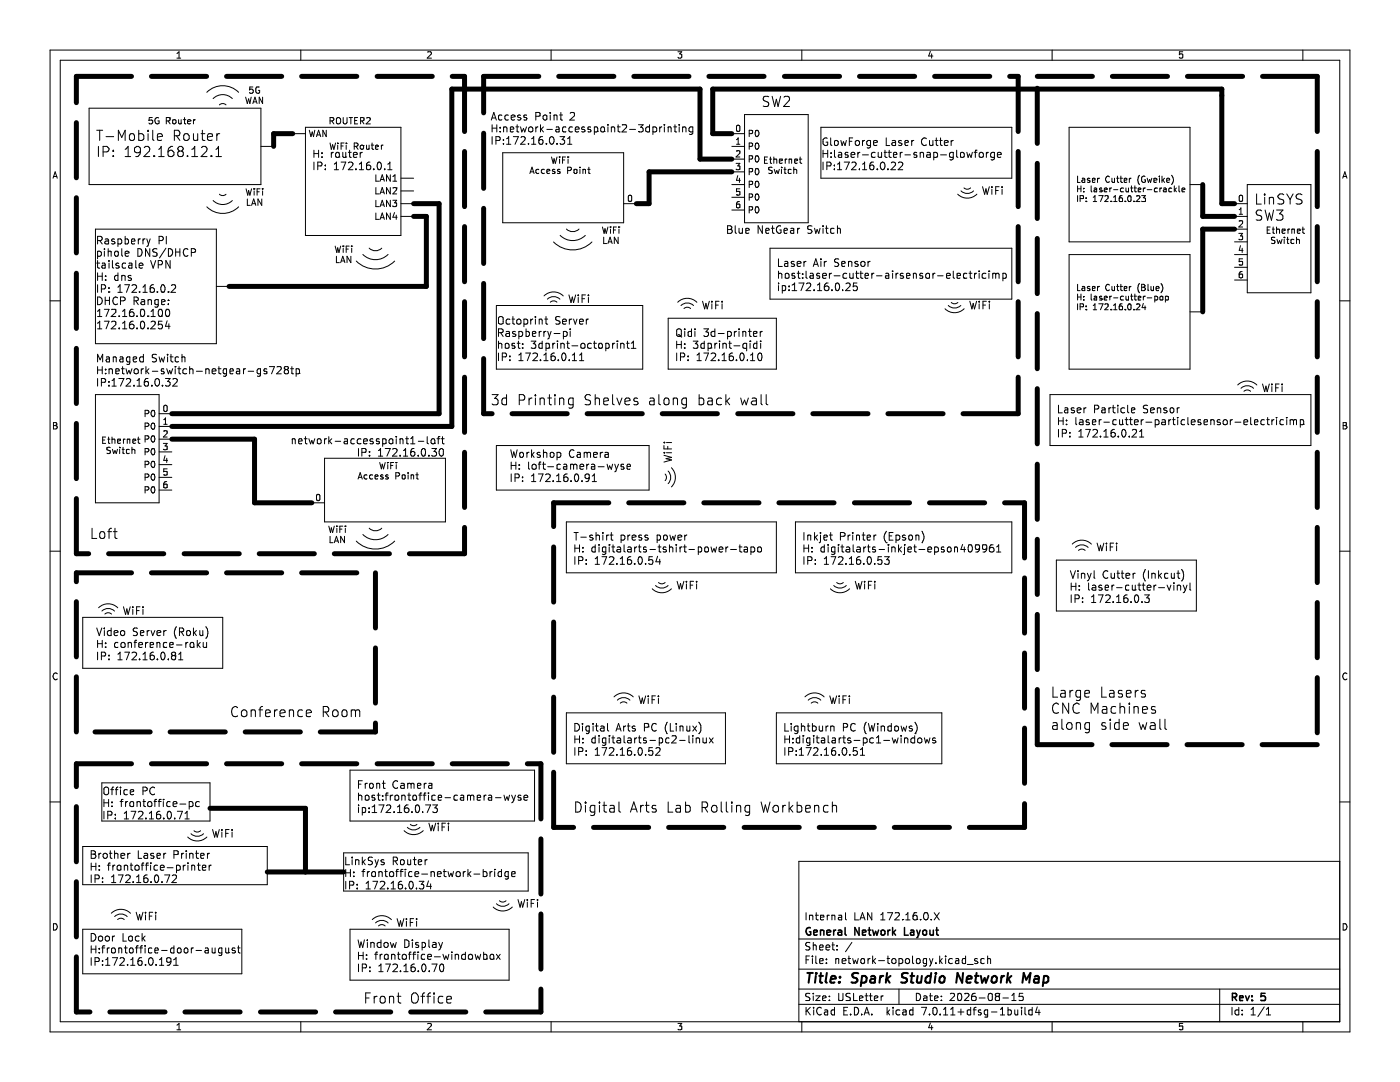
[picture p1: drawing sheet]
(kicad_sch (version 20230121) (generator eeschema)

 (paper "USLetter")

 (title_block
  (title "Spark Studio Network Map")
  (date "2026-08-15")
  (rev "5")
  (company "General Network Layout")
  (comment 1 "Internal LAN 172.16.0.X"))

 (lib_symbols
  (symbol "Ethernet_Switch_1" (in_bom yes) (on_board yes)
   (property "Reference" "U" (at 0 0 0) (effects (font (size 1.27 1.27)) hide))
   (property "Value" "" (at 0 0 0) (effects (font (size 1.27 1.27))))
   (property "Footprint" "" (at 0 0 0) (effects (font (size 1.27 1.27)) hide))
   (property "Datasheet" "" (at 0 0 0) (effects (font (size 1.27 1.27)) hide))
   (symbol "Ethernet_Switch_1_0_1"
    (rectangle (start -8.89 6.35) (end 3.81 -15.24) (stroke (width 0) (type default)) (fill (type none))))
   (symbol "Ethernet_Switch_1_1_1"
    (text "Ethernet\nSwitch" (at -3.81 -3.81 0) (effects (font (size 1.27 1.27))))
    (pin bidirectional line (at 6.35 2.54 180) (length 2.54) (name "" (effects (font (size 1.27 1.27)))) (number "0" (effects (font (size 1.27 1.27)))))
    (pin bidirectional line (at 6.35 0 180) (length 2.54) (name "" (effects (font (size 1.27 1.27)))) (number "1" (effects (font (size 1.27 1.27)))))
    (pin bidirectional line (at 6.35 -2.54 180) (length 2.54) (name "" (effects (font (size 1.27 1.27)))) (number "2" (effects (font (size 1.27 1.27)))))
    (pin bidirectional line (at 6.35 -5.08 180) (length 2.54) (name "" (effects (font (size 1.27 1.27)))) (number "3" (effects (font (size 1.27 1.27)))))
    (pin bidirectional line (at 6.35 -7.62 180) (length 2.54) (name "" (effects (font (size 1.27 1.27)))) (number "4" (effects (font (size 1.27 1.27)))))
    (pin bidirectional line (at 6.35 -10.16 180) (length 2.54) (name "" (effects (font (size 1.27 1.27)))) (number "5" (effects (font (size 1.27 1.27)))))
    (pin bidirectional line (at 6.35 -12.7 180) (length 2.54) (name "" (effects (font (size 1.27 1.27)))) (number "6" (effects (font (size 1.27 1.27)))))))
  (symbol "Networking:5G_Internet_Feed" (in_bom yes) (on_board yes)
   (property "Reference" "U" (at 3.81 0 0) (effects (font (size 1.27 1.27)) hide))
   (property "Value" "" (at 3.81 0 0) (effects (font (size 1.27 1.27))))
   (property "Footprint" "" (at 3.81 0 0) (effects (font (size 1.27 1.27)) hide))
   (property "Datasheet" "" (at 3.81 0 0) (effects (font (size 1.27 1.27)) hide))
   (symbol "5G_Internet_Feed_0_1"
    (arc (start -3.175 -1.9049) (mid 0 -3.22) (end 3.175 -1.9049) (stroke (width 0) (type default)) (fill (type none)))
    (arc (start -1.905 -0.6349) (mid 0 -1.424) (end 1.905 -0.6349) (stroke (width 0) (type default)) (fill (type none)))
    (arc (start -0.635 0.6351) (mid 0 0.3721) (end 0.635 0.6351) (stroke (width 0) (type default)) (fill (type none)))
    (arc (start 0.635 18.4151) (mid 0 18.6781) (end -0.635 18.4151) (stroke (width 0) (type default)) (fill (type none)))
    (arc (start 1.905 19.6851) (mid 0 20.4742) (end -1.905 19.6851) (stroke (width 0) (type default)) (fill (type none)))
    (arc (start 3.175 20.9551) (mid 0 22.2702) (end -3.175 20.9551) (stroke (width 0) (type default)) (fill (type none))))
   (symbol "5G_Internet_Feed_1_1"
    (rectangle (start -26.67 17.78) (end 7.62 2.54) (stroke (width 0) (type default)) (fill (type none)))
    (text "5G\nWAN" (at 6.35 20.32 0) (effects (font (size 1.27 1.27))))
    (text "5G Router" (at -10.16 15.24 0) (effects (font (size 1.27 1.27))))
    (text "WiFi\nLAN" (at 6.35 0.0001 0) (effects (font (size 1.27 1.27))))
    (pin bidirectional line (at 10.16 10.16 180) (length 2.54) (name "" (effects (font (size 1.27 1.27)))) (number "" (effects (font (size 1.27 1.27)))))))
  (symbol "Networking:Ethernet_Device" (in_bom yes) (on_board yes)
   (property "Reference" "U" (at 0 2.54 0) (effects (font (size 1.27 1.27)) hide))
   (property "Value" "" (at 0 2.54 0) (effects (font (size 1.27 1.27))))
   (property "Footprint" "" (at 0 2.54 0) (effects (font (size 1.27 1.27)) hide))
   (property "Datasheet" "" (at 0 2.54 0) (effects (font (size 1.27 1.27)) hide))
   (symbol "Ethernet_Device_0_1"
    (rectangle (start -3.81 11.43) (end 20.32 -11.43) (stroke (width 0) (type default)) (fill (type none))))
   (symbol "Ethernet_Device_1_1"
    (pin bidirectional line (at -6.35 0 0) (length 2.54) (name "" (effects (font (size 1.27 1.27)))) (number "" (effects (font (size 1.27 1.27)))))))
  (symbol "Networking:Ethernet_Switch" (in_bom yes) (on_board yes)
   (property "Reference" "U" (at 0 0 0) (effects (font (size 1.27 1.27))))
   (property "Value" "" (at 0 0 0) (effects (font (size 1.27 1.27))))
   (property "Footprint" "" (at 0 0 0) (effects (font (size 1.27 1.27)) hide))
   (property "Datasheet" "" (at 0 0 0) (effects (font (size 1.27 1.27)) hide))
   (symbol "Ethernet_Switch_0_1"
    (rectangle (start -8.89 6.35) (end 3.81 -15.24) (stroke (width 0) (type default)) (fill (type none))))
   (symbol "Ethernet_Switch_1_1"
    (text "Ethernet\nSwitch" (at -3.81 -3.81 0) (effects (font (size 1.27 1.27))))
    (pin bidirectional line (at 6.35 2.54 180) (length 2.54) (name "P0" (effects (font (size 1.27 1.27)))) (number "0" (effects (font (size 1.27 1.27)))))
    (pin bidirectional line (at 6.35 0 180) (length 2.54) (name "P0" (effects (font (size 1.27 1.27)))) (number "1" (effects (font (size 1.27 1.27)))))
    (pin bidirectional line (at 6.35 -2.54 180) (length 2.54) (name "P0" (effects (font (size 1.27 1.27)))) (number "2" (effects (font (size 1.27 1.27)))))
    (pin bidirectional line (at 6.35 -5.08 180) (length 2.54) (name "P0" (effects (font (size 1.27 1.27)))) (number "3" (effects (font (size 1.27 1.27)))))
    (pin bidirectional line (at 6.35 -7.62 180) (length 2.54) (name "P0" (effects (font (size 1.27 1.27)))) (number "4" (effects (font (size 1.27 1.27)))))
    (pin bidirectional line (at 6.35 -10.16 180) (length 2.54) (name "P0" (effects (font (size 1.27 1.27)))) (number "5" (effects (font (size 1.27 1.27)))))
    (pin bidirectional line (at 6.35 -12.7 180) (length 2.54) (name "P0" (effects (font (size 1.27 1.27)))) (number "6" (effects (font (size 1.27 1.27)))))))
  (symbol "Networking:WiFi" (in_bom yes) (on_board yes)
   (property "Reference" "U" (at 0 0 0) (effects (font (size 1.27 1.27)) hide))
   (property "Value" "" (at 0 0 0) (effects (font (size 1.27 1.27))))
   (property "Footprint" "" (at 0 0 0) (effects (font (size 1.27 1.27)) hide))
   (property "Datasheet" "" (at 0 0 0) (effects (font (size 1.27 1.27)) hide))
   (symbol "WiFi_0_1"
    (arc (start 0.635 3.1778) (mid 0 3.44) (end -0.635 3.1778) (stroke (width 0) (type default)) (fill (type none)))
    (arc (start 1.2706 3.8185) (mid 0.0008 4.3425) (end -1.2694 3.8196) (stroke (width 0) (type default)) (fill (type none)))
    (arc (start 1.9083 4.4512) (mid 0.0047 5.2408) (end -1.9017 4.4578) (stroke (width 0) (type default)) (fill (type none))))
   (symbol "WiFi_1_1"
    (text "WiFi" (at 5.08 3.81 0) (effects (font (size 1.5 1.5))))))
  (symbol "Networking:WiFi_Access_Point" (in_bom yes) (on_board yes)
   (property "Reference" "U3" (at 0 12.7 0) (effects (font (size 2 2)) hide))
   (property "Value" "~" (at 3.81 0 0) (effects (font (size 2 2))))
   (property "Footprint" "" (at 3.81 0 0) (effects (font (size 2 2)) hide))
   (property "Datasheet" "" (at 3.81 0 0) (effects (font (size 2 2)) hide))
   (symbol "WiFi_Access_Point_0_1"
    (rectangle (start -16.51 12.7) (end 7.62 -1.27) (stroke (width 0) (type default)) (fill (type none)))
    (arc (start -6.35 -5.08) (mid -2.54 -6.6569) (end 1.27 -5.08) (stroke (width 0) (type default)) (fill (type none)))
    (arc (start -5.08 -3.8171) (mid -2.54 -4.8671) (end 0 -3.8171) (stroke (width 0) (type default)) (fill (type none)))
    (arc (start -3.81 -2.54) (mid -2.54 -3.0644) (end -1.27 -2.5401) (stroke (width 0) (type default)) (fill (type none))))
   (symbol "WiFi_Access_Point_1_1"
    (text "WiFi\nAccess Point" (at -5.08 10.16 0) (effects (font (size 1.27 1.27))))
    (text "WiFi\nLAN" (at 5.08 -3.81 0) (effects (font (size 1.27 1.27))))
    (pin bidirectional line (at 10.16 2.54 180) (length 2.54) (name "" (effects (font (size 1.27 1.27)))) (number "0" (effects (font (size 1.27 1.27)))))))
  (symbol "Networking:Wifi_Router" (in_bom yes) (on_board yes)
   (property "Reference" "U11" (at 4.087 6.35 0) (effects (font (size 1.27 1.27)) hide))
   (property "Value" "~" (at 3.81 -3.81 0) (effects (font (size 1.27 1.27))))
   (property "Footprint" "" (at 3.81 -3.81 0) (effects (font (size 1.27 1.27)) hide))
   (property "Datasheet" "" (at 3.81 -3.81 0) (effects (font (size 1.27 1.27)) hide))
   (symbol "Wifi_Router_0_1"
    (rectangle (start -10.16 3.81) (end 8.89 -17.78) (stroke (width 0) (type default)) (fill (type none)))
    (arc (start 0 -22.8666) (mid 3.81 -24.4428) (end 7.62 -22.8666) (stroke (width 0) (type default)) (fill (type none)))
    (arc (start 1.27 -21.5911) (mid 3.81 -22.6429) (end 6.35 -21.5911) (stroke (width 0) (type default)) (fill (type none)))
    (arc (start 2.54 -20.32) (mid 3.81 -20.8459) (end 5.08 -20.32) (stroke (width 0) (type default)) (fill (type none))))
   (symbol "Wifi_Router_1_1"
    (text "WiFi\nLAN" (at -2.54 -21.59 0) (effects (font (size 1.27 1.27))))
    (text "WiFi Router" (at 0 0 0) (effects (font (size 1.27 1.27))))
    (pin input line (at 11.43 -6.35 180) (length 2.54) (name "LAN1" (effects (font (size 1.27 1.27)))) (number "" (effects (font (size 1.27 1.27)))))
    (pin input line (at 11.43 -8.89 180) (length 2.54) (name "LAN2" (effects (font (size 1.27 1.27)))) (number "" (effects (font (size 1.27 1.27)))))
    (pin input line (at 11.43 -11.43 180) (length 2.54) (name "LAN3" (effects (font (size 1.27 1.27)))) (number "" (effects (font (size 1.27 1.27)))))
    (pin input line (at 11.43 -13.97 180) (length 2.54) (name "LAN4" (effects (font (size 1.27 1.27)))) (number "" (effects (font (size 1.27 1.27)))))
    (pin input line (at -12.7 2.54 0) (length 2.54) (name "WAN" (effects (font (size 1.27 1.27)))) (number "" (effects (font (size 1.27 1.27)))))))
  (symbol "WiFi_Access_Point_1" (in_bom yes) (on_board yes)
   (property "Reference" "U2" (at 0 12.7 0) (effects (font (size 2 2)) hide))
   (property "Value" "~" (at 3.81 0 0) (effects (font (size 2 2))))
   (property "Footprint" "" (at 3.81 0 0) (effects (font (size 2 2)) hide))
   (property "Datasheet" "" (at 3.81 0 0) (effects (font (size 2 2)) hide))
   (symbol "WiFi_Access_Point_1_0_1"
    (rectangle (start -16.51 11.43) (end 7.62 -1.27) (stroke (width 0) (type default)) (fill (type none)))
    (arc (start -6.35 -5.08) (mid -2.54 -6.6569) (end 1.27 -5.08) (stroke (width 0) (type default)) (fill (type none)))
    (arc (start -5.08 -3.8171) (mid -2.54 -4.8671) (end 0 -3.8171) (stroke (width 0) (type default)) (fill (type none)))
    (arc (start -3.81 -2.54) (mid -2.54 -3.0644) (end -1.27 -2.5401) (stroke (width 0) (type default)) (fill (type none))))
   (symbol "WiFi_Access_Point_1_1_1"
    (text "WiFi\nAccess Point" (at -5.08 8.89 0) (effects (font (size 1.27 1.27))))
    (text "WiFi\nLAN" (at 5.08 -3.81 0) (effects (font (size 1.27 1.27))))
    (pin bidirectional line (at 10.16 2.54 180) (length 2.54) (name "" (effects (font (size 1.27 1.27)))) (number "0" (effects (font (size 1.27 1.27))))))))

 (junction (at 60.96 173.99) (diameter 0) (color 0 0 0 0))

 (wire (pts (xy 60.96 161.29) (xy 41.91 161.29)) (stroke (width 1) (type default)))
 (wire (pts (xy 87.63 82.55) (xy 87.63 40.64)) (stroke (width 1) (type default)))
 (wire (pts (xy 142.24 17.78) (xy 243.84 17.78)) (stroke (width 1) (type solid)))
 (wire (pts (xy 142.24 26.67) (xy 142.24 17.78)) (stroke (width 1) (type solid)))
 (wire (pts (xy 243.84 17.78) (xy 243.84 19.05)) (stroke (width 1) (type dash_dot_dot)))
 (wire (pts (xy 34.29 82.55) (xy 87.63 82.55)) (stroke (width 1) (type default)))
 (wire (pts (xy 50.8 100.33) (xy 62.23 100.33)) (stroke (width 1) (type default)))
 (wire (pts (xy 60.96 173.99) (xy 68.58 173.99)) (stroke (width 1) (type default)))
 (wire (pts (xy 139.7 31.75) (xy 146.05 31.75)) (stroke (width 1) (type solid)))
 (wire (pts (xy 60.96 173.99) (xy 60.96 161.29)) (stroke (width 1) (type default)))
 (wire (pts (xy 85.09 43.18) (xy 82.55 43.18)) (stroke (width 1) (type default)))
 (wire (pts (xy 129.54 34.29) (xy 146.05 34.29)) (stroke (width 1) (type solid)))
 (wire (pts (xy 246.38 45.72) (xy 240.03 45.72)) (stroke (width 1) (type default)))
 (wire (pts (xy 87.63 40.64) (xy 82.55 40.64)) (stroke (width 1) (type default)))
 (wire (pts (xy 127 40.64) (xy 129.54 40.64)) (stroke (width 1) (type solid)))
 (wire (pts (xy 139.7 17.78) (xy 139.7 31.75)) (stroke (width 1) (type solid)))
 (wire (pts (xy 146.05 26.67) (xy 142.24 26.67)) (stroke (width 1) (type solid)))
 (wire (pts (xy 243.84 40.64) (xy 246.38 40.64)) (stroke (width 1) (type solid)))
 (wire (pts (xy 90.17 85.09) (xy 34.29 85.09)) (stroke (width 1) (type default)))
 (wire (pts (xy 54.61 26.67) (xy 58.42 26.67)) (stroke (width 1) (type default)))
 (wire (pts (xy 50.8 87.63) (xy 50.8 100.33)) (stroke (width 1) (type default)))
 (wire (pts (xy 129.54 40.64) (xy 129.54 34.29)) (stroke (width 1) (type solid)))
 (wire (pts (xy 90.17 17.78) (xy 139.7 17.78)) (stroke (width 1) (type solid)))
 (wire (pts (xy 34.29 87.63) (xy 50.8 87.63)) (stroke (width 1) (type default)))
 (wire (pts (xy 53.34 173.99) (xy 60.96 173.99)) (stroke (width 1) (type default)))
 (wire (pts (xy 240.03 36.83) (xy 240.03 43.18)) (stroke (width 1) (type default)))
 (wire (pts (xy 90.17 17.78) (xy 90.17 85.09)) (stroke (width 1) (type default)))
 (wire (pts (xy 45.72 57.15) (xy 85.09 57.15)) (stroke (width 1) (type default)))
 (wire (pts (xy 54.61 29.21) (xy 54.61 26.67)) (stroke (width 1) (type default)))
 (wire (pts (xy 85.09 57.15) (xy 85.09 43.18)) (stroke (width 1) (type default)))
 (wire (pts (xy 243.84 19.05) (xy 243.84 40.64)) (stroke (width 1) (type solid)))
 (wire (pts (xy 240.03 43.18) (xy 246.38 43.18)) (stroke (width 1) (type default)))
 (wire (pts (xy 240.03 45.72) (xy 240.03 62.23)) (stroke (width 1) (type default)))

 (rectangle (start 96.52 15.24) (end 203.2 82.55) (stroke (width 1) (type dash)) (fill (type none)))
 (rectangle (start 163.83 25.4) (end 201.93 35.56) (stroke (width 0) (type default)) (fill (type none)))
 (rectangle (start 68.58 170.18) (end 105.41 177.8) (stroke (width 0) (type default)) (fill (type none)))
 (rectangle (start 99.06 60.96) (end 128.27 73.66) (stroke (width 0) (type default)) (fill (type none)))
 (rectangle (start 210.82 111.76) (end 238.76 121.92) (stroke (width 0) (type default)) (fill (type none)))
 (rectangle (start 209.55 78.74) (end 261.62 88.9) (stroke (width 0) (type default)) (fill (type none)))
 (rectangle (start 133.35 63.5) (end 154.94 73.66) (stroke (width 0) (type default)) (fill (type none)))
 (rectangle (start 110.49 100.33) (end 204.47 165.1) (stroke (width 1) (type dash)) (fill (type none)))
 (rectangle (start 16.51 168.91) (end 53.34 176.53) (stroke (width 0) (type default)) (fill (type none)))
 (rectangle (start 15.24 15.24) (end 92.71 110.49) (stroke (width 1) (type dash)) (fill (type none)))
 (rectangle (start 69.85 185.42) (end 101.6 195.58) (stroke (width 0) (type default)) (fill (type none)))
 (rectangle (start 20.32 156.21) (end 41.91 163.83) (stroke (width 0) (type default)) (fill (type none)))
 (rectangle (start 153.67 49.53) (end 201.93 59.69) (stroke (width 0) (type default)) (fill (type none)))
 (rectangle (start 158.75 104.14) (end 201.93 114.3) (stroke (width 0) (type default)) (fill (type none)))
 (rectangle (start 207.01 15.24) (end 262.89 148.59) (stroke (width 1) (type dash)) (fill (type none)))
 (rectangle (start 113.03 104.14) (end 154.94 114.3) (stroke (width 0) (type default)) (fill (type none)))
 (rectangle (start 15.24 114.3) (end 74.93 146.05) (stroke (width 1) (type dash)) (fill (type none)))
 (rectangle (start 16.51 123.19) (end 44.45 133.35) (stroke (width 0) (type default)) (fill (type none)))
 (rectangle (start 154.94 142.24) (end 187.96 152.4) (stroke (width 0) (type default)) (fill (type none)))
 (rectangle (start 16.51 185.42) (end 48.26 194.31) (stroke (width 0) (type default)) (fill (type none)))
 (rectangle (start 15.24 152.4) (end 107.95 201.93) (stroke (width 1) (type dash)) (fill (type none)))
 (rectangle (start 113.03 142.24) (end 144.78 152.4) (stroke (width 0) (type default)) (fill (type none)))
 (rectangle (start 69.85 153.67) (end 106.68 163.83) (stroke (width 0) (type default)) (fill (type none)))
 (rectangle (start 99.06 88.9) (end 129.54 97.79) (stroke (width 0) (type default)) (fill (type none)))

 (text "Door Lock\nH:frontoffice-door-august\nIP:172.16.0.191" (at 17.78 193.04 0) (effects (font (size 1.5 1.5)) (justify left bottom)))
 (text "Video Server (Roku)\nH: conference-roku\nIP: 172.16.0.81" (at 19.05 132.08 0) (effects (font (size 1.5 1.5)) (justify left bottom)))
 (text "Lightburn PC (Windows)\nH:digitalarts-pc1-windows\nIP:172.16.0.51" (at 156.21 151.13 0) (effects (font (size 1.5 1.5)) (justify left bottom)))
 (text "3d Printing Shelves along back wall" (at 97.79 81.28 0) (effects (font (size 2 2)) (justify left bottom)))
 (text "Large Lasers\nCNC Machines\nalong side wall" (at 209.55 146.05 0) (effects (font (size 2 2)) (justify left bottom)))
 (text "Inkjet Printer (Epson)\nH: digitalarts-inkjet-epson409961\nIP: 172.16.0.53" (at 160.02 113.03 0) (effects (font (size 1.5 1.5)) (justify left bottom)))
 (text "Laser Cutter (Gweike)\nH: laser-cutter-crackle\nIP: 172.16.0.23" (at 214.63 40.64 0) (effects (font (size 1.2 1.2)) (justify left bottom)))
 (text "Loft" (at 17.78 107.95 0) (effects (font (size 2 2)) (justify left bottom)))
 (text "Managed Switch\nH:network-switch-netgear-gs728tp\nIP:172.16.0.32" (at 19.05 77.47 0) (effects (font (size 1.5 1.5)) (justify left bottom)))
 (text "Digital Arts Lab Rolling Workbench" (at 114.3 162.56 0) (effects (font (size 2 2)) (justify left bottom)))
 (text "Qidi 3d-printer\nH: 3dprint-qidi\nIP: 172.16.0.10" (at 134.62 72.39 0) (effects (font (size 1.5 1.5)) (justify left bottom)))
 (text "Vinyl Cutter (Inkcut)\nH: laser-cutter-vinyl\nIP: 172.16.0.3\n" (at 213.36 120.65 0) (effects (font (size 1.5 1.5)) (justify left bottom)))
 (text "Brother Laser Printer\nH: frontoffice-printer\nIP: 172.16.0.72\n" (at 17.78 176.53 0) (effects (font (size 1.5 1.5)) (justify left bottom)))
 (text "H: router\nIP: 172.16.0.1" (at 62.23 34.29 0) (effects (font (size 1.5 1.5)) (justify left bottom)))
 (text "Access Point 2\nH:network-accesspoint2-3dprinting\nIP:172.16.0.31" (at 97.79 29.21 0) (effects (font (size 1.5 1.5)) (justify left bottom)))
 (text "Laser Particle Sensor\nH: laser-cutter-particlesensor-electricimp\nIP: 172.16.0.21" (at 210.82 87.63 0) (effects (font (size 1.5 1.5)) (justify left bottom)))
 (text "GlowForge Laser Cutter\nH:laser-cutter-snap-glowforge\nIP:172.16.0.22" (at 163.83 34.29 0) (effects (font (size 1.5 1.5)) (justify left bottom)))
 (text "LinSYS\nSW3" (at 250.19 44.45 0) (effects (font (size 2 2)) (justify left bottom)))
 (text "Office PC\nH: frontoffice-pc\nIP: 172.16.0.71\n" (at 20.32 163.83 0) (effects (font (size 1.5 1.5)) (justify left bottom)))
 (text "Front Camera\nhost:frontoffice-camera-wyse\nip:172.16.0.73" (at 71.12 162.56 0) (effects (font (size 1.5 1.5)) (justify left bottom)))
 (text "Raspberry PI\npihole DNS/DHCP\ntailscale VPN\nH: dns\nIP: 172.16.0.2\nDHCP Range:\n172.16.0.100\n172.16.0.254" (at 19.05 66.04 0) (effects (font (size 1.5 1.5)) (justify left bottom)))
 (text "Front Office" (at 72.39 200.66 0) (effects (font (size 2 2)) (justify left bottom)))
 (text "LinkSys Router\nH: frontoffice-network-bridge\nIP: 172.16.0.34\n" (at 68.58 177.8 0) (effects (font (size 1.5 1.5)) (justify left bottom)))
 (text "T-Mobile Router\nIP: 192.168.12.1" (at 19.05 31.75 0) (effects (font (size 2 2)) (justify left bottom)))
 (text "Laser Cutter (Blue)\nH: laser-cutter-pop\nIP: 172.16.0.24" (at 214.63 62.23 0) (effects (font (size 1.2 1.2)) (justify left bottom)))
 (text "Conference Room" (at 45.72 143.51 0) (effects (font (size 2 2)) (justify left bottom)))
 (text "T-shirt press power\nH: digitalarts-tshirt-power-tapo\nIP: 172.16.0.54" (at 114.3 113.03 0) (effects (font (size 1.5 1.5)) (justify left bottom)))
 (text "Window Display\nH: frontoffice-windowbox\nIP: 172.16.0.70" (at 71.12 194.31 0) (effects (font (size 1.5 1.5)) (justify left bottom)))
 (text "Workshop Camera\nH: loft-camera-wyse\nIP: 172.16.0.91" (at 101.6 96.52 0) (effects (font (size 1.5 1.5)) (justify left bottom)))
 (text "Digital Arts PC (Linux)\nH: digitalarts-pc2-linux\nIP: 172.16.0.52" (at 114.3 151.13 0) (effects (font (size 1.5 1.5)) (justify left bottom)))
 (text "Blue NetGear Switch" (at 144.78 46.99 0) (effects (font (size 1.5 1.5)) (justify left bottom)))
 (text "network-accesspoint1-loft\nIP: 172.16.0.30" (at 88.9 91.44 0) (effects (font (size 1.5 1.5)) (justify right bottom)))
 (text "Octoprint Server\nRaspberry-pi\nhost: 3dprint-octoprint1\nIP: 172.16.0.11" (at 99.06 72.39 0) (effects (font (size 1.5 1.5)) (justify left bottom)))
 (text "Laser Air Sensor\nhost:laser-cutter-airsensor-electricimp\nip:172.16.0.25" (at 154.94 58.42 0) (effects (font (size 1.5 1.5)) (justify left bottom)))

 (symbol (lib_id "Networking:WiFi") (at 24.13 186.69 0) (unit 1) (in_bom yes) (on_board yes) (dnp no) (fields_autoplaced)
  (property "Reference" "U15" (at 24.13 186.69 0) (effects (font (size 1.27 1.27)) hide))
  (property "Value" "~" (at 24.13 186.69 0) (effects (font (size 1.27 1.27))))
  (property "Footprint" "" (at 24.13 186.69 0) (effects (font (size 1.27 1.27)) hide))
  (property "Datasheet" "" (at 24.13 186.69 0) (effects (font (size 1.27 1.27)) hide)))

 (symbol (lib_id "Networking:5G_Internet_Feed") (at 44.45 39.37 0) (unit 1) (in_bom yes) (on_board yes) (dnp no) (fields_autoplaced)
  (property "Reference" "U1" (at 44.8382 20.32 0) (effects (font (size 2 2)) hide))
  (property "Value" "~" (at 48.26 39.37 0) (effects (font (size 2 2))))
  (property "Footprint" "" (at 48.26 39.37 0) (effects (font (size 2 2)) hide))
  (property "Datasheet" "" (at 48.26 39.37 0) (effects (font (size 2 2)) hide))
  (pin ""))

 (symbol (lib_id "Networking:WiFi") (at 162.56 143.51 0) (unit 1) (in_bom yes) (on_board yes) (dnp no) (fields_autoplaced)
  (property "Reference" "U13" (at 162.56 143.51 0) (effects (font (size 1.27 1.27)) hide))
  (property "Value" "~" (at 162.56 143.51 0) (effects (font (size 1.27 1.27))))
  (property "Footprint" "" (at 162.56 143.51 0) (effects (font (size 1.27 1.27)) hide))
  (property "Datasheet" "" (at 162.56 143.51 0) (effects (font (size 1.27 1.27)) hide)))

 (symbol (lib_id "Networking:WiFi") (at 124.46 143.51 0) (unit 1) (in_bom yes) (on_board yes) (dnp no) (fields_autoplaced)
  (property "Reference" "U10" (at 124.46 143.51 0) (effects (font (size 1.27 1.27)) hide))
  (property "Value" "~" (at 124.46 143.51 0) (effects (font (size 1.27 1.27))))
  (property "Footprint" "" (at 124.46 143.51 0) (effects (font (size 1.27 1.27)) hide))
  (property "Datasheet" "" (at 124.46 143.51 0) (effects (font (size 1.27 1.27)) hide)))

 (symbol (lib_id "Networking:WiFi") (at 248.92 81.28 0) (unit 1) (in_bom yes) (on_board yes) (dnp no)
  (property "Reference" "U11" (at 248.92 81.28 0) (effects (font (size 1.27 1.27)) hide))
  (property "Value" "~" (at 248.92 81.28 0) (effects (font (size 1.27 1.27))))
  (property "Footprint" "" (at 248.92 81.28 0) (effects (font (size 1.27 1.27)) hide))
  (property "Datasheet" "" (at 248.92 81.28 0) (effects (font (size 1.27 1.27)) hide)))

 (symbol (lib_id "Networking:WiFi") (at 21.59 125.73 0) (unit 1) (in_bom yes) (on_board yes) (dnp no) (fields_autoplaced)
  (property "Reference" "U21" (at 21.59 125.73 0) (effects (font (size 1.27 1.27)) hide))
  (property "Value" "~" (at 21.59 125.73 0) (effects (font (size 1.27 1.27))))
  (property "Footprint" "" (at 21.59 125.73 0) (effects (font (size 1.27 1.27)) hide))
  (property "Datasheet" "" (at 21.59 125.73 0) (effects (font (size 1.27 1.27)) hide)))

 (symbol (lib_id "Networking:WiFi") (at 190.5 57.15 0) (mirror x) (unit 1) (in_bom yes) (on_board yes) (dnp no)
  (property "Reference" "U19" (at 190.5 57.15 0) (effects (font (size 1.27 1.27)) hide))
  (property "Value" "~" (at 190.5 57.15 0) (effects (font (size 1.27 1.27))))
  (property "Footprint" "" (at 190.5 57.15 0) (effects (font (size 1.27 1.27)) hide))
  (property "Datasheet" "" (at 190.5 57.15 0) (effects (font (size 1.27 1.27)) hide)))

 (symbol (lib_id "Networking:Ethernet_Device") (at 233.68 62.23 0) (mirror y) (unit 1) (in_bom yes) (on_board yes) (dnp no)
  (property "Reference" "U5" (at 214.63 62.23 0) (effects (font (size 2 2)) (justify left) hide))
  (property "Value" "~" (at 233.68 59.69 0) (effects (font (size 2 2))))
  (property "Footprint" "" (at 233.68 59.69 0) (effects (font (size 2 2)) hide))
  (property "Datasheet" "" (at 233.68 59.69 0) (effects (font (size 2 2)) hide))
  (pin ""))

 (symbol (lib_id "Networking:Ethernet_Device") (at 233.68 36.83 0) (mirror y) (unit 1) (in_bom yes) (on_board yes) (dnp no)
  (property "Reference" "U4" (at 214.63 36.83 0) (effects (font (size 2 2)) (justify left) hide))
  (property "Value" "~" (at 233.68 34.29 0) (effects (font (size 2 2))))
  (property "Footprint" "" (at 233.68 34.29 0) (effects (font (size 2 2)) hide))
  (property "Datasheet" "" (at 233.68 34.29 0) (effects (font (size 2 2)) hide))
  (pin ""))

 (symbol (lib_id "Networking:WiFi") (at 215.9 113.03 0) (unit 1) (in_bom yes) (on_board yes) (dnp no)
  (property "Reference" "U14" (at 215.9 113.03 0) (effects (font (size 1.27 1.27)) hide))
  (property "Value" "~" (at 215.9 113.03 0) (effects (font (size 1.27 1.27))))
  (property "Footprint" "" (at 215.9 113.03 0) (effects (font (size 1.27 1.27)) hide))
  (property "Datasheet" "" (at 215.9 113.03 0) (effects (font (size 1.27 1.27)) hide)))

 (symbol (lib_id "Networking:Ethernet_Switch") (at 152.4 29.21 0) (mirror y) (unit 1) (in_bom yes) (on_board yes) (dnp no)
  (property "Reference" "SW2" (at 154.94 20.32 0) (effects (font (size 2 2))))
  (property "Value" "~" (at 152.4 29.21 0) (effects (font (size 2 2))))
  (property "Footprint" "" (at 152.4 29.21 0) (effects (font (size 2 2)) hide))
  (property "Datasheet" "" (at 152.4 29.21 0) (effects (font (size 2 2)) hide)) (pin "1") (pin "4") (pin "3") (pin "2") (pin "0") (pin "6") (pin "5"))

 (symbol (lib_id "Networking:WiFi") (at 167.64 113.03 0) (mirror x) (unit 1) (in_bom yes) (on_board yes) (dnp no)
  (property "Reference" "U9" (at 167.64 113.03 0) (effects (font (size 1.27 1.27)) hide))
  (property "Value" "~" (at 167.64 113.03 0) (effects (font (size 1.27 1.27))))
  (property "Footprint" "" (at 167.64 113.03 0) (effects (font (size 1.27 1.27)) hide))
  (property "Datasheet" "" (at 167.64 113.03 0) (effects (font (size 1.27 1.27)) hide)))

 (symbol (lib_id "Networking:Wifi_Router") (at 71.12 29.21 0) (unit 1) (in_bom yes) (on_board yes) (dnp no)
  (property "Reference" "ROUTER2" (at 69.85 24.13 0) (effects (font (size 1.27 1.27))))
  (property "Value" "~" (at 74.93 33.02 0) (effects (font (size 1.27 1.27))))
  (property "Footprint" "" (at 74.93 33.02 0) (effects (font (size 1.27 1.27)) hide))
  (property "Datasheet" "" (at 74.93 33.02 0) (effects (font (size 1.27 1.27)) hide))
  (pin "")
  (pin "")
  (pin "")
  (pin "")
  (pin ""))

 (symbol (lib_id "Networking:WiFi") (at 82.55 161.29 0) (mirror x) (unit 1) (in_bom yes) (on_board yes) (dnp no)
  (property "Reference" "U17" (at 82.55 161.29 0) (effects (font (size 1.27 1.27)) hide))
  (property "Value" "~" (at 82.55 161.29 0) (effects (font (size 1.27 1.27))))
  (property "Footprint" "" (at 82.55 161.29 0) (effects (font (size 1.27 1.27)) hide))
  (property "Datasheet" "" (at 82.55 161.29 0) (effects (font (size 1.27 1.27)) hide)))

 (symbol (lib_id "Networking:Ethernet_Switch") (at 27.94 85.09 0) (unit 1) (in_bom yes) (on_board yes) (dnp no) (fields_autoplaced)
  (property "Reference" "SW1" (at 25.4 76.2 0) (effects (font (size 2 2)) hide))
  (property "Value" "~" (at 27.94 85.09 0) (effects (font (size 2 2))))
  (property "Footprint" "" (at 27.94 85.09 0) (effects (font (size 2 2)) hide))
  (property "Datasheet" "" (at 27.94 85.09 0) (effects (font (size 2 2)) hide)) (pin "1") (pin "4") (pin "3") (pin "2") (pin "0") (pin "6") (pin "5"))

 (symbol (lib_id "Networking:WiFi") (at 137.16 64.77 0) (unit 1) (in_bom yes) (on_board yes) (dnp no)
  (property "Reference" "U8" (at 137.16 64.77 0) (effects (font (size 1.27 1.27)) hide))
  (property "Value" "~" (at 137.16 64.77 0) (effects (font (size 1.27 1.27))))
  (property "Footprint" "" (at 137.16 64.77 0) (effects (font (size 1.27 1.27)) hide))
  (property "Datasheet" "" (at 137.16 64.77 0) (effects (font (size 1.27 1.27)) hide)))

 (symbol (lib_id "Networking:WiFi_Access_Point") (at 116.84 43.18 0) (unit 1) (in_bom yes) (on_board yes) (dnp no) (fields_autoplaced)
  (property "Reference" "U3" (at 116.84 30.48 0) (effects (font (size 2 2)) hide))
  (property "Value" "~" (at 120.65 43.18 0) (effects (font (size 2 2))))
  (property "Footprint" "" (at 120.65 43.18 0) (effects (font (size 2 2)) hide))
  (property "Datasheet" "" (at 120.65 43.18 0) (effects (font (size 2 2)) hide)) (pin "0"))

 (symbol (lib_id "Networking:WiFi") (at 193.04 34.29 0) (mirror x) (unit 1) (in_bom yes) (on_board yes) (dnp no)
  (property "Reference" "U18" (at 193.04 34.29 0) (effects (font (size 1.27 1.27)) hide))
  (property "Value" "~" (at 193.04 34.29 0) (effects (font (size 1.27 1.27))))
  (property "Footprint" "" (at 193.04 34.29 0) (effects (font (size 1.27 1.27)) hide))
  (property "Datasheet" "" (at 193.04 34.29 0) (effects (font (size 1.27 1.27)) hide)))

 (symbol (lib_name "WiFi_Access_Point_1") (lib_id "Networking:WiFi_Access_Point") (at 72.39 102.87 0) (mirror y) (unit 1) (in_bom yes) (on_board yes) (dnp no) (fields_autoplaced)
  (property "Reference" "U2" (at 72.39 90.17 0) (effects (font (size 2 2)) hide))
  (property "Value" "~" (at 68.58 102.87 0) (effects (font (size 2 2))))
  (property "Footprint" "" (at 68.58 102.87 0) (effects (font (size 2 2)) hide))
  (property "Datasheet" "" (at 68.58 102.87 0) (effects (font (size 2 2)) hide)) (pin "0"))

 (symbol (lib_id "Networking:WiFi") (at 132.08 113.03 0) (mirror x) (unit 1) (in_bom yes) (on_board yes) (dnp no)
  (property "Reference" "U6" (at 132.08 113.03 0) (effects (font (size 1.27 1.27)) hide))
  (property "Value" "~" (at 132.08 113.03 0) (effects (font (size 1.27 1.27))))
  (property "Footprint" "" (at 132.08 113.03 0) (effects (font (size 1.27 1.27)) hide))
  (property "Datasheet" "" (at 132.08 113.03 0) (effects (font (size 1.27 1.27)) hide)))

 (symbol (lib_id "Networking:Ethernet_Device") (at 39.37 57.15 0) (mirror y) (unit 1) (in_bom yes) (on_board yes) (dnp no)
  (property "Reference" "DHCP/DNS" (at 36.83 44.45 0) (effects (font (size 1.27 1.27)) hide))
  (property "Value" "~" (at 39.37 54.61 0) (effects (font (size 1.27 1.27))))
  (property "Footprint" "" (at 39.37 54.61 0) (effects (font (size 1.27 1.27)) hide))
  (property "Datasheet" "" (at 39.37 54.61 0) (effects (font (size 1.27 1.27)) hide))
  (pin ""))

 (symbol (lib_id "Networking:WiFi") (at 100.33 176.53 0) (mirror x) (unit 1) (in_bom yes) (on_board yes) (dnp no)
  (property "Reference" "U23" (at 100.33 176.53 0) (effects (font (size 1.27 1.27)) hide))
  (property "Value" "~" (at 100.33 176.53 0) (effects (font (size 1.27 1.27))))
  (property "Footprint" "" (at 100.33 176.53 0) (effects (font (size 1.27 1.27)) hide))
  (property "Datasheet" "" (at 100.33 176.53 0) (effects (font (size 1.27 1.27)) hide)))

 (symbol (lib_id "Networking:WiFi") (at 76.2 187.96 0) (unit 1) (in_bom yes) (on_board yes) (dnp no) (fields_autoplaced)
  (property "Reference" "U16" (at 76.2 187.96 0) (effects (font (size 1.27 1.27)) hide))
  (property "Value" "~" (at 76.2 187.96 0) (effects (font (size 1.27 1.27))))
  (property "Footprint" "" (at 76.2 187.96 0) (effects (font (size 1.27 1.27)) hide))
  (property "Datasheet" "" (at 76.2 187.96 0) (effects (font (size 1.27 1.27)) hide)))

 (symbol (lib_name "Ethernet_Switch_1") (lib_id "Networking:Ethernet_Switch") (at 252.73 43.18 0) (mirror y) (unit 1) (in_bom yes) (on_board yes) (dnp no)
  (property "Reference" "U12" (at 252.73 43.18 0) (effects (font (size 1.27 1.27)) hide))
  (property "Value" "~" (at 252.73 43.18 0) (effects (font (size 1.27 1.27)) hide))
  (property "Footprint" "" (at 252.73 43.18 0) (effects (font (size 1.27 1.27)) hide))
  (property "Datasheet" "" (at 252.73 43.18 0) (effects (font (size 1.27 1.27)) hide)) (pin "2") (pin "4") (pin "0") (pin "3") (pin "5") (pin "1") (pin "6"))

 (symbol (lib_id "Networking:WiFi") (at 39.37 162.56 0) (mirror x) (unit 1) (in_bom yes) (on_board yes) (dnp no)
  (property "Reference" "U20" (at 39.37 162.56 0) (effects (font (size 1.27 1.27)) hide))
  (property "Value" "~" (at 39.37 162.56 0) (effects (font (size 1.27 1.27))))
  (property "Footprint" "" (at 39.37 162.56 0) (effects (font (size 1.27 1.27)) hide))
  (property "Datasheet" "" (at 39.37 162.56 0) (effects (font (size 1.27 1.27)) hide)))

 (symbol (lib_id "Networking:WiFi") (at 129.54 95.25 270) (mirror x) (unit 1) (in_bom yes) (on_board yes) (dnp no)
  (property "Reference" "U22" (at 129.54 95.25 0) (effects (font (size 1.27 1.27)) hide))
  (property "Value" "~" (at 129.54 95.25 0) (effects (font (size 1.27 1.27))))
  (property "Footprint" "" (at 129.54 95.25 0) (effects (font (size 1.27 1.27)) hide))
  (property "Datasheet" "" (at 129.54 95.25 0) (effects (font (size 1.27 1.27)) hide)))

 (symbol (lib_id "Networking:WiFi") (at 110.49 63.5 0) (unit 1) (in_bom yes) (on_board yes) (dnp no)
  (property "Reference" "U7" (at 110.49 63.5 0) (effects (font (size 1.27 1.27)) hide))
  (property "Value" "~" (at 110.49 63.5 0) (effects (font (size 1.27 1.27))))
  (property "Footprint" "" (at 110.49 63.5 0) (effects (font (size 1.27 1.27)) hide))
  (property "Datasheet" "" (at 110.49 63.5 0) (effects (font (size 1.27 1.27)) hide)))

 (sheet_instances (path "" (page "1"))))
